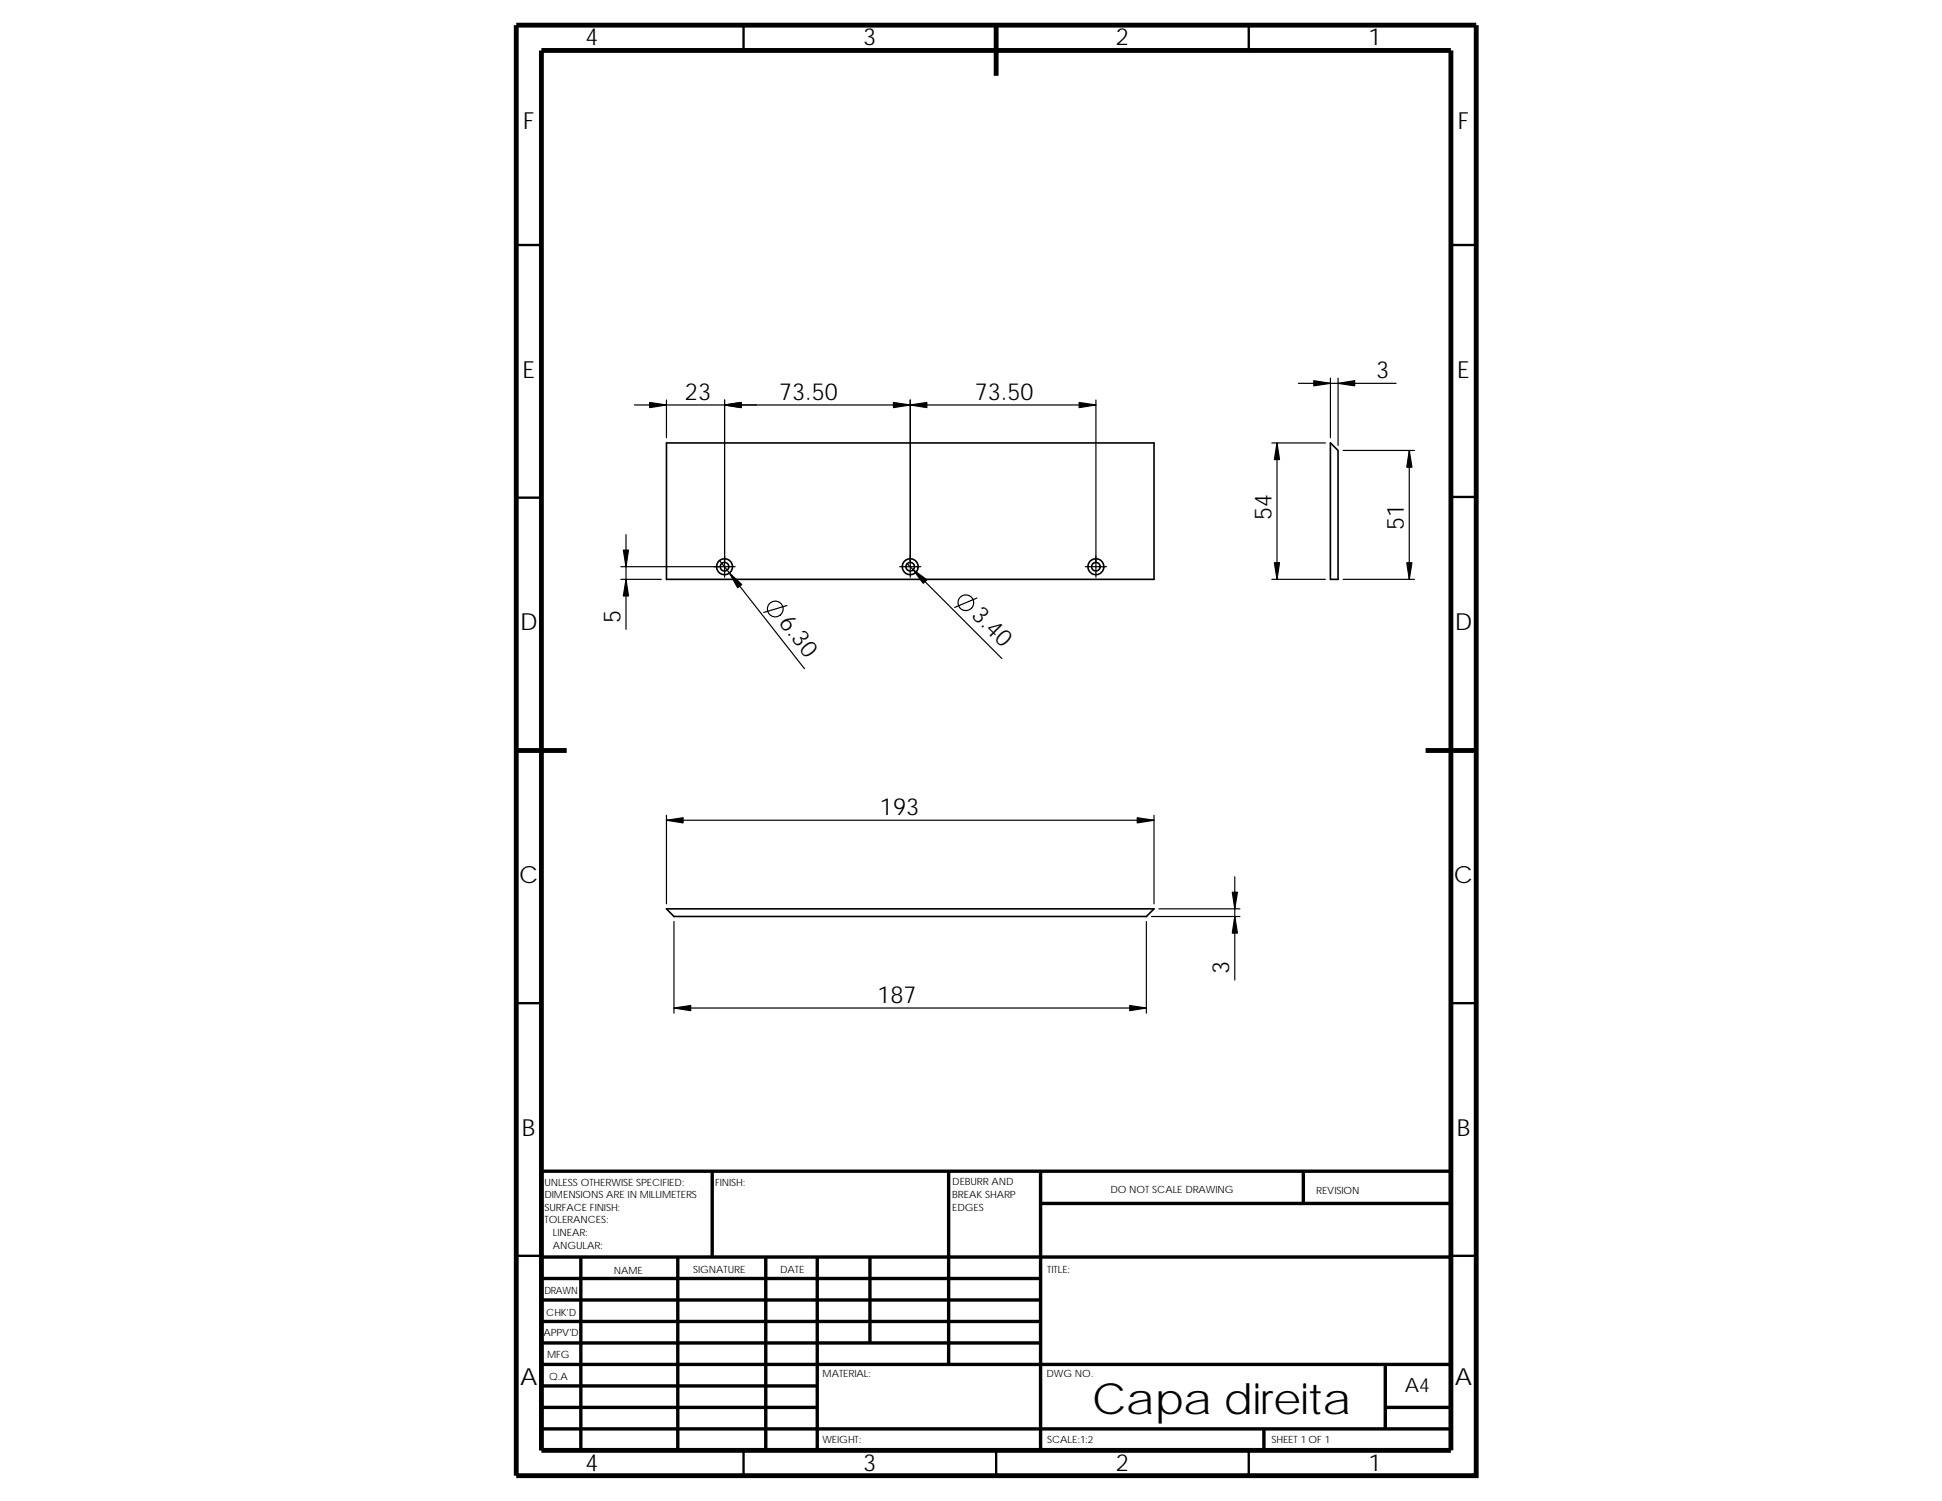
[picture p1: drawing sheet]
<svg xmlns="http://www.w3.org/2000/svg" width="279mm" height="216mm" viewBox="0 0 279 216" stroke-linecap="round" stroke-linejoin="round" font-family="sans-serif">
<g fill="none" stroke="#000" stroke-width=".34">
<path d="M107 3.6v3.7M179.7 3.6v3.7M74.3 35.2h3.6M208.7 35.2h3.7M74.3 71.6h3.6M208.7 71.5h3.7M74.3 144.3h3.6M208.7 144.3h3.7M74.3 180.6h3.6M208.7 180.6h3.7M107 208.6v3.7M143.3 208.6v3.7"/>
<path d="M179.7 208.6v3.7"/>
</g>
<g fill="none" stroke="#000" stroke-width=".49">
<path d="M102.5 168.5v12.3M136.5 168.5v27.8M149.7 168.5v40.1M149.7 173.1h59M187.5 168.5v4.6M208.7 168.5h-130.8v40.1M77.9 196.3h130.8M77.9 193.2h71.8M77.9 190.1h71.8M77.9 187h71.8M77.9 183.9h71.8M77.9 180.8h130.8"/>
<path d="M77.9 199.3h39.7M83.6 180.8v27.8M97.5 180.8v27.8M110.2 180.8v27.8M117.6 180.8v27.8M125.2 180.8v12.4M199.3 196.3v9.2M77.9 205.5h130.8M77.9 202.4h39.7M181.8 205.5v3.1M199.3 202.4h9.4"/>
</g>
<path d="M74.3 3.6h138.1v208.7h-138.1zM77.9 7.3h130.8v201.3h-130.8zM143.3 3.6v7.3M74.3 107.9h7.2M205.1 107.9h7.3" fill="none" stroke="#000" stroke-width=".7" stroke-linecap="butt"/>
<g fill="none" stroke="#000" stroke-width=".23">
<path d="M95.9 63.7h70.1v19.6h-70.1zM191.4 63.7l1.1 1.1v18.5h-1.1zM95.9 130.7h70.1l-1.1 1.1h-67.9z"/>
<circle cx="104.2" cy="81.5" r=".62"/>
<circle cx="104.2" cy="81.5" r="1.15"/>
<circle cx="131" cy="81.5" r="1.15"/>
<circle cx="131" cy="81.5" r=".62"/>
<circle cx="157.7" cy="81.5" r=".62"/>
<circle cx="157.7" cy="81.5" r="1.15"/>
</g>
<g fill="none" stroke="#000" stroke-width=".17">
<path d="M91.3 58.3h66.4M95.9 57.5v5.5M104.2 57.5v25.5M131 57.5v25.5M157.7 57.5v25.5M186.8 55.1h14.1M191.4 54.4v8.6M192.5 54.4v9.7M90.1 76.9v13.6M183 63.7h7.7M183.7 63.7v19.6M193.2 64.8h10.3"/>
<path d="M202.8 64.8v18.5M89.3 83.3h5.8M89.3 81.5h16.5M103.5 80.6l12.2 15.6M113.2 87.1l-3.3 1M129.4 81.5h3.1M130.5 81.1l13.6 13.6M140.5 86l-3.1 1.4M156.1 81.5h3.1M183 83.3h7.7M193.2 83.3h10.3M95.9 117.3v12.7"/>
<path d="M95.9 118h70.1M166 117.3v12.7M97 132.5v13.2M164.9 132.5v13.2M165.7 131.8h12.7M166.8 130.7h11.6M177.7 126.1v14.9M97 145h67.9"/>
<circle cx="111.5" cy="87.6" r="1.13"/>
<circle cx="139" cy="86.7" r="1.13"/>
</g>
<g fill="#000" stroke="#000" stroke-width=".17">
<path d="M93.5 57.9l2.4 .4-2.4 .3z" fill-rule="evenodd"/>
<path d="M104.2 58.3l2.4-.4v.7z" fill-rule="evenodd"/>
<path d="M104.2 58.3l2.4-.4v.7z" fill-rule="evenodd"/>
<path d="M128.5 57.9l2.5 .4-2.5 .3z" fill-rule="evenodd"/>
<path d="M131 58.3l2.4-.4v.7z" fill-rule="evenodd"/>
<path d="M155.3 57.9l2.4 .4-2.4 .3z" fill-rule="evenodd"/>
<path d="M189 54.8l2.4 .3-2.4 .4z" fill-rule="evenodd"/>
<path d="M192.5 55.1l2.4-.3v.7z" fill-rule="evenodd"/>
<path d="M183.7 63.7l.4 2.4h-.8z" fill-rule="evenodd"/>
<path d="M202.8 64.8l.3 2.4h-.7z" fill-rule="evenodd"/>
<path d="M89.7 79.1h.7l-.3 2.4z" fill-rule="evenodd"/>
<path d="M90.1 83.3l.3 2.4h-.7z" fill-rule="evenodd"/>
<path d="M104.9 82.4l1.8 1.7-.6 .4z" fill-rule="evenodd"/>
<path d="M131.4 82l2 1.4-.6 .5z" fill-rule="evenodd"/>
<path d="M183.3 80.9h.8l-.4 2.4z" fill-rule="evenodd"/>
<path d="M202.4 80.9h.7l-.3 2.4z" fill-rule="evenodd"/>
<path d="M95.9 118l2.4-.4v.8z" fill-rule="evenodd"/>
<path d="M163.6 117.6l2.4 .4-2.4 .4z" fill-rule="evenodd"/>
<path d="M177.3 128.3h.7l-.3 2.4z" fill-rule="evenodd"/>
<path d="M177.7 131.8l.3 2.4h-.7z" fill-rule="evenodd"/>
<path d="M97 145l2.4-.4v.8z" fill-rule="evenodd"/>
<path d="M162.5 144.6l2.4 .4-2.4 .4z" fill-rule="evenodd"/>
</g>
<text font-size="6.2" x="157.1" y="203.3">Capa direita</text>
<g font-size="3.4">
<text x="84.2" y="6.5">4</text>
<text x="124.2" y="6.5">3</text>
<text x="160.5" y="6.5">2</text>
<text x="196.9" y="6.5">1</text>
<text x="75.3" y="18.5">F</text>
<text x="209.7" y="18.5">F</text>
<text x="75.2" y="54.3">E</text>
<text x="98.6" y="57.5">23</text>
<text x="112.1" y="57.5">73.50</text>
<text x="140.2" y="57.5">73.50</text>
<text x="198" y="54.4">3</text>
<text x="209.7" y="54.3">E</text>
<text x="182.9" y="74.8" transform="rotate(-90 182.9 74.8)">54</text>
<text x="202" y="76.2" transform="rotate(-90 202 76.2)">51</text>
<text x="89.3" y="89.6" transform="rotate(-90 89.3 89.6)">5</text>
<text x="112" y="89.6" transform="rotate(52 112 89.6)">6.30</text>
<text x="139.6" y="88.6" transform="rotate(45 139.6 88.6)">3.40</text>
<text x="74.8" y="90.7">D</text>
<text x="209.3" y="90.7">D</text>
<text x="126.6" y="117.2">193</text>
<text x="74.7" y="127">C</text>
<text x="209.2" y="127">C</text>
<text x="176.8" y="140" transform="rotate(-90 176.8 140)">3</text>
<text x="126.2" y="144.3">187</text>
<text x="75.1" y="163.4">B</text>
<text x="209.6" y="163.4">B</text>
<text x="74.8" y="199.2">A</text>
<text x="209.3" y="199.2">A</text>
<text x="84.2" y="211.5">4</text>
<text x="124.2" y="211.5">3</text>
<text x="160.5" y="211.5">2</text>
<text x="196.9" y="211.5">1</text>
</g>
<text font-size="2.8" x="202.1" y="200.3">A4</text>
<g font-size="1.4">
<text x="78.3" y="170.5">UNLESS OTHERWISE SPECIFIED:</text>
<text x="78.3" y="172.3">DIMENSIONS ARE IN MILLIMETERS</text>
<text x="102.9" y="170.5">FINISH:</text>
<text x="137" y="170.5">DEBURR AND</text>
<text x="137" y="172.3">BREAK SHARP</text>
<text x="159.8" y="171.5">DO NOT SCALE DRAWING</text>
<text x="189.4" y="171.7">REVISION</text>
<text x="78.3" y="176">TOLERANCES:</text>
<text x="78.3" y="174.2">SURFACE FINISH:</text>
<text x="79.5" y="177.8">LINEAR:</text>
<text x="79.5" y="179.6">ANGULAR:</text>
<text x="137" y="174.1">EDGES</text>
<text x="88.3" y="183.2">NAME</text>
<text x="99.7" y="183.2">SIGNATURE</text>
<text x="112.2" y="183.1">DATE</text>
<text x="150.7" y="183.1">TITLE:</text>
<text x="78.4" y="186.2">DRAWN</text>
<text x="78.6" y="189.3">CHK'D</text>
<text x="78.2" y="192.2">APPV'D</text>
<text x="78.7" y="195.4">MFG</text>
<text x="79" y="198.5">Q.A</text>
<text x="118.3" y="198.1">MATERIAL:</text>
<text x="150.6" y="198.1">DWG NO.</text>
<text x="118.3" y="207.6">WEIGHT:</text>
<text x="150.6" y="207.6">SCALE:1:2</text>
<text x="182.9" y="207.6">SHEET 1 OF 1</text>
</g>
</svg>
